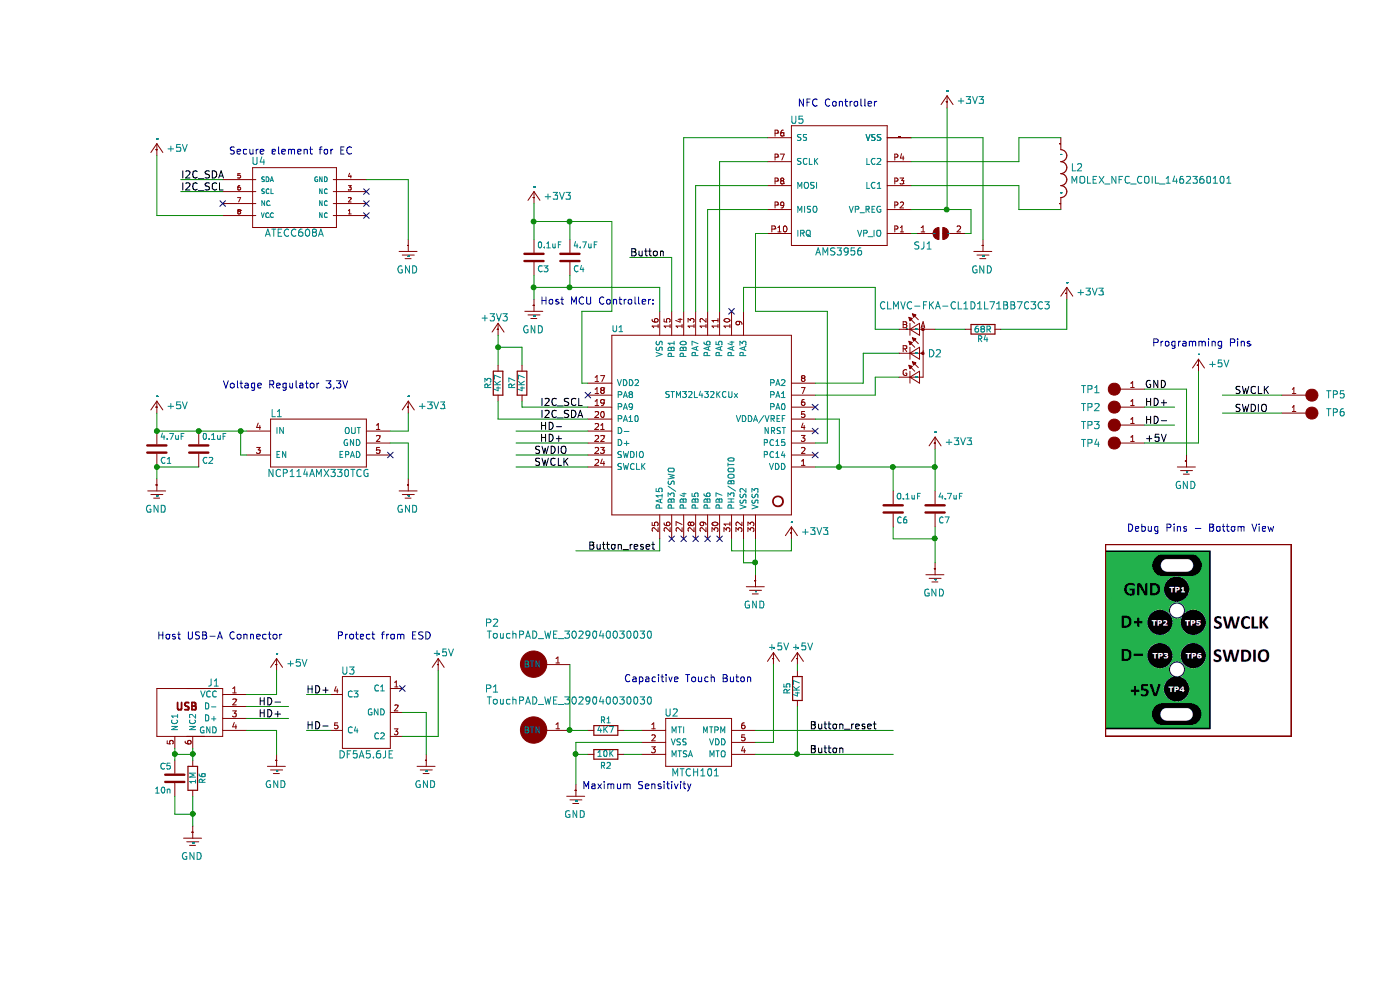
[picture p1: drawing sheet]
EESchema Schematic File Version 4
EELAYER 30 0
EELAYER END
$Descr A4 11693 8268
encoding utf-8
Sheet 1 1
Title "Nitrokey FIDO2"
Date "2019-10-21"
Rev "R5"
Comp "Nitrokey"
Comment1 ""
Comment2 ""
Comment3 ""
Comment4 ""
$EndDescr
$Comp
L nk_fido2:DF5A5.6JE U3
U 1 1
P 2750 5950
F 0 "U3" V 2400 5800 60  0000 C CNN
F 1 "DF5A5.6JE" V 3100 5950 60  0000 C CNN
F 2 "Package_TO_SOT_SMD:SOT-553" H 2750 5950 60  0001 C CNN
F 3 "http://optoelectronics.liteon.com/upload/download/DS22-2008-0044/S_110_LTST-C19HE1WT.pdf" H 2750 5950 60  0001 C CNN
F 4 "Toshiba Semiconductor and Storage" H 2750 5950 60  0001 C CNN "MFG Name"
F 5 "DF5A5.6JE,LM" H 2750 5950 60  0001 C CNN "MFG Part Num"
F 6 "DF5A5.6JELMCT-ND" H 2750 5950 60  0001 C CNN "Distributer PN"
F 7 "http://www.digikey.com/product-detail/en/DF5A5.6JE,LM/DF5A5.6JELMCT-ND/5403466" H 2750 5950 60  0001 C CNN "Distributer Link"
	1    2750 5950
	0    1    1    0   
$EndComp
Text Label 2050 5900 2    60   ~ 0
HD-
Text Label 2050 6000 2    60   ~ 0
HD+
Text Notes 2500 5350 0    60   ~ 0
Protect from ESD
Text Notes 1000 5350 0    60   ~ 0
Host USB-A Connector
Text Notes 1600 1300 0    60   ~ 0
Secure element for EC
$Comp
L nk_fido2:debug-pin TP5
U 1 1
P 10250 3100
F 0 "TP5" V 10050 2500 60  0000 C CNN
F 1 "debug-pin" H 10350 2850 60  0001 C CNN
F 2 "footprints:Prog_Pad_Circular" H 10250 3100 60  0001 C CNN
F 3 "" H 10250 3100 60  0000 C CNN
	1    10250 3100
	0    -1   -1   0   
$EndComp
$Comp
L nk_fido2:debug-pin TP6
U 1 1
P 10250 3250
F 0 "TP6" V 10050 2650 60  0000 C CNN
F 1 "debug-pin" H 10350 3000 60  0001 C CNN
F 2 "footprints:Prog_Pad_Circular" H 10200 3400 60  0001 C CNN
F 3 "" H 10250 3250 60  0000 C CNN
	1    10250 3250
	0    -1   -1   0   
$EndComp
NoConn ~ 1550 1700
NoConn ~ 2750 1800
NoConn ~ 2750 1700
NoConn ~ 2750 1600
Wire Wire Line
	3100 1500 2750 1500
$Comp
L nk_fido2:debug-pin TP1
U 1 1
P 9400 3450
F 0 "TP1" V 9200 2850 60  0000 C CNN
F 1 "debug-pin" H 9500 3200 60  0001 C CNN
F 2 "footprints:Prog_Pad_Circular" H 9100 3550 60  0001 C CNN
F 3 "" H 9400 3450 60  0000 C CNN
	1    9400 3450
	0    1    1    0   
$EndComp
$Comp
L nk_fido2:MTCH101 U2
U 1 1
P 5500 6200
F 0 "U2" H 5300 6450 60  0000 C CNN
F 1 "MTCH101" H 5500 5950 60  0000 C CNN
F 2 "Package_TO_SOT_SMD:SOT-23-6" H 5500 6200 60  0001 C CNN
F 3 "" H 5500 6200 60  0001 C CNN
	1    5500 6200
	1    0    0    -1  
$EndComp
$Comp
L nk_fido2:TouchPAD P1
U 1 1
P 4100 6100
F 0 "P1" H 4400 6450 60  0000 C CNN
F 1 "TouchPAD_WE_3029040030030" H 3750 6350 60  0000 C CNN
F 2 "footprints:TouchPad" H 4100 6100 60  0001 C CNN
F 3 "" H 4100 6100 60  0001 C CNN
	1    4100 6100
	-1   0    0    -1  
$EndComp
$Comp
L nk_fido2:R R1
U 1 1
P 4750 6100
F 0 "R1" V 4830 6100 50  0000 C CNN
F 1 "4K7" V 4750 6100 50  0000 C CNN
F 2 "Resistor_SMD:R_0402_1005Metric" V 4680 6100 50  0001 C CNN
F 3 "http://www.vishay.com/docs/20035/dcrcwe3.pdf" H 4750 6100 50  0001 C CNN
F 4 "Vishay Dale" H 4750 6100 60  0001 C CNN "MFG Name"
F 5 "?" H 4750 6100 60  0001 C CNN "MFG Part Num"
F 6 "?" H 4750 6100 60  0001 C CNN "Distributer PN"
F 7 "?" H 4750 6100 60  0001 C CNN "Distributer Link"
	1    4750 6100
	0    -1   -1   0   
$EndComp
Wire Wire Line
	4900 6100 5050 6100
Wire Wire Line
	4450 6100 4600 6100
Wire Wire Line
	4500 6200 5050 6200
Text Label 6450 6300 0    60   ~ 0
Button
$Comp
L nk_fido2:R R2
U 1 1
P 4750 6300
F 0 "R2" V 4650 6300 50  0000 C CNN
F 1 "10K" V 4750 6300 50  0000 C CNN
F 2 "Resistor_SMD:R_0402_1005Metric" V 4680 6300 50  0001 C CNN
F 3 "http://www.vishay.com/docs/20035/dcrcwe3.pdf" H 4750 6300 50  0001 C CNN
F 4 "Vishay Dale" H 4750 6300 60  0001 C CNN "MFG Name"
F 5 "?" H 4750 6300 60  0001 C CNN "MFG Part Num"
F 6 "?" H 4750 6300 60  0001 C CNN "Distributer PN"
F 7 "?" H 4750 6300 60  0001 C CNN "Distributer Link"
	1    4750 6300
	0    -1   -1   0   
$EndComp
Wire Wire Line
	6150 6200 6000 6200
Wire Wire Line
	4900 6300 5050 6300
Wire Wire Line
	4600 6300 4500 6300
Wire Wire Line
	6000 6300 6350 6300
$Comp
L nk_fido2:USB_Plug J1
U 1 1
P 1550 5950
F 0 "J1" H 1475 6200 60  0000 C CNN
F 1 "USB_Plug" H 1450 5700 60  0001 C CNN
F 2 "footprints:USB-A-PLUG" H 1550 5950 60  0001 C CNN
F 3 "" H 1550 5950 60  0000 C CNN
	1    1550 5950
	1    0    0    -1  
$EndComp
Wire Wire Line
	1750 6100 2000 6100
Wire Wire Line
	1750 5800 2000 5800
Text Label 4400 3600 2    60   ~ 0
HD-
Text Label 4400 3700 2    60   ~ 0
HD+
Text Notes 4200 2650 0    60   ~ 0
Host MCU Controller:\n\n
Text Notes 10150 3000 2    60   ~ 0
Programming Pins\n\n
Text Notes 4900 5900 0    60   ~ 0
Capacitive Touch Buton\n\n\n
Text Notes 4550 6600 0    60   ~ 0
Maximum Sensitivity\n
$Comp
L nk_fido2:debug-pin TP3
U 1 1
P 9400 3750
F 0 "TP3" V 9200 3150 60  0000 C CNN
F 1 "debug-pin" H 9500 3500 60  0001 C CNN
F 2 "footprints:Prog_Pad_Circular" H 9400 3750 60  0001 C CNN
F 3 "" H 9400 3750 60  0000 C CNN
	1    9400 3750
	0    1    1    0   
$EndComp
$Comp
L nk_fido2:debug-pin TP2
U 1 1
P 9400 3600
F 0 "TP2" V 9200 3000 60  0000 C CNN
F 1 "debug-pin" H 9500 3350 60  0001 C CNN
F 2 "footprints:Prog_Pad_Circular" H 9400 3600 60  0001 C CNN
F 3 "" H 9400 3600 60  0000 C CNN
	1    9400 3600
	0    1    1    0   
$EndComp
Text Label 9250 3400 0    60   ~ 0
HD+
Text Label 9250 3550 0    60   ~ 0
HD-
$Comp
L nk_fido2:debug-pin TP4
U 1 1
P 9400 3900
F 0 "TP4" V 9200 3300 60  0000 C CNN
F 1 "debug-pin" H 9500 3650 60  0001 C CNN
F 2 "footprints:Prog_Pad_Circular" H 9400 3900 60  0001 C CNN
F 3 "" H 9400 3900 60  0000 C CNN
	1    9400 3900
	0    1    1    0   
$EndComp
Text Label 9250 3700 0    60   ~ 0
+5V
Wire Wire Line
	4500 6300 4500 6200
Text Label 6450 6100 0    60   ~ 0
Button_reset
Wire Wire Line
	6150 6200 6150 5550
$Comp
L nk_fido2:C C5
U 1 1
P 1150 6500
F 0 "C5" H 1175 6600 50  0000 L CNN
F 1 "10n" H 1175 6400 50  0000 L CNN
F 2 "Capacitor_SMD:C_0402_1005Metric" H 1188 6350 50  0001 C CNN
F 3 "?" H 1150 6500 50  0001 C CNN
F 4 "?" H 1150 6500 60  0001 C CNN "MFG Name"
F 5 "?" H 1150 6500 60  0001 C CNN "MFG Part Num"
F 6 "?" H 1150 6500 60  0001 C CNN "Distributer PN"
F 7 "?" H 1150 6500 60  0001 C CNN "Distributer Link"
	1    1150 6500
	-1   0    0    -1  
$EndComp
$Comp
L nk_fido2:R R6
U 1 1
P 1300 6500
F 0 "R6" V 1380 6500 50  0000 C CNN
F 1 "1M" V 1300 6500 50  0000 C CNN
F 2 "Resistor_SMD:R_0402_1005Metric" V 1230 6500 50  0001 C CNN
F 3 "http://www.vishay.com/docs/20035/dcrcwe3.pdf" H 1300 6500 50  0001 C CNN
F 4 "Vishay Dale" H 1300 6500 60  0001 C CNN "MFG Name"
F 5 "?" H 1300 6500 60  0001 C CNN "MFG Part Num"
F 6 "?" H 1300 6500 60  0001 C CNN "Distributer PN"
F 7 "?" H 1300 6500 60  0001 C CNN "Distributer Link"
	1    1300 6500
	1    0    0    -1  
$EndComp
Wire Wire Line
	1150 6250 1150 6300
Wire Wire Line
	1300 6250 1300 6300
Wire Wire Line
	1150 6650 1150 6800
Wire Wire Line
	1150 6800 1300 6800
Wire Wire Line
	1300 6650 1300 6800
Wire Wire Line
	1300 6300 1150 6300
Connection ~ 1300 6300
Wire Wire Line
	1300 6300 1300 6350
Connection ~ 1150 6300
Wire Wire Line
	1150 6300 1150 6350
$Comp
L nk_fido2:NCP114AMX330TCG L1
U 1 1
P 2350 3700
F 0 "L1" H 2000 3950 59  0000 C CNN
F 1 "NCP114AMX330TCG" H 2350 3450 59  0000 C CNN
F 2 "library:REG_NCP114AMX330TCG_21" H 2350 3700 50  0001 C CNN
F 3 "" H 2350 3700 50  0001 C CNN
	1    2350 3700
	1    0    0    -1  
$EndComp
Wire Wire Line
	4600 3600 4000 3600
Wire Wire Line
	4600 3700 4000 3700
Wire Wire Line
	3250 5950 3250 6300
Wire Wire Line
	3050 5950 3250 5950
$Comp
L nk_fido2:GND #GND03
U 1 1
P 2000 6400
F 0 "#GND03" H 2022 6280 50  0001 C CNN
F 1 "GND" H 1900 6250 59  0000 L CNN
F 2 "" H 2000 6400 50  0001 C CNN
F 3 "" H 2000 6400 50  0001 C CNN
	1    2000 6400
	1    0    0    -1  
$EndComp
$Comp
L nk_fido2:GND #GND06
U 1 1
P 3250 6400
F 0 "#GND06" H 3272 6280 50  0001 C CNN
F 1 "GND" H 3150 6250 59  0000 L CNN
F 2 "" H 3250 6400 50  0001 C CNN
F 3 "" H 3250 6400 50  0001 C CNN
	1    3250 6400
	1    0    0    -1  
$EndComp
$Comp
L nk_fido2:GND #GND09
U 1 1
P 6000 4900
F 0 "#GND09" H 6022 4780 50  0001 C CNN
F 1 "GND" H 5900 4750 59  0000 L CNN
F 2 "" H 6000 4900 50  0001 C CNN
F 3 "" H 6000 4900 50  0001 C CNN
	1    6000 4900
	1    0    0    -1  
$EndComp
$Comp
L nk_fido2:GND #GND08
U 1 1
P 4500 6650
F 0 "#GND08" H 4522 6530 50  0001 C CNN
F 1 "GND" H 4400 6500 59  0000 L CNN
F 2 "" H 4500 6650 50  0001 C CNN
F 3 "" H 4500 6650 50  0001 C CNN
	1    4500 6650
	1    0    0    -1  
$EndComp
$Comp
L nk_fido2:GND #GND04
U 1 1
P 3100 2100
F 0 "#GND04" H 3122 1980 50  0001 C CNN
F 1 "GND" H 3000 1950 59  0000 L CNN
F 2 "" H 3100 2100 50  0001 C CNN
F 3 "" H 3100 2100 50  0001 C CNN
	1    3100 2100
	1    0    0    -1  
$EndComp
Wire Wire Line
	3100 1500 3100 2000
$Comp
L nk_fido2:GND #GND02
U 1 1
P 1300 7000
F 0 "#GND02" H 1322 6880 50  0001 C CNN
F 1 "GND" H 1200 6850 59  0000 L CNN
F 2 "" H 1300 7000 50  0001 C CNN
F 3 "" H 1300 7000 50  0001 C CNN
	1    1300 7000
	1    0    0    -1  
$EndComp
Wire Wire Line
	1300 6800 1300 6900
Connection ~ 1300 6800
Wire Wire Line
	2000 6100 2000 6300
Wire Wire Line
	4500 6300 4500 6550
Connection ~ 4500 6300
Wire Wire Line
	9250 3250 9600 3250
Text Label 9250 3250 0    60   ~ 0
GND
Text Notes 9100 4450 0    60   ~ 0
Debug Pins - Bottom View
Wire Wire Line
	5900 4700 6000 4700
Wire Wire Line
	6000 4700 6000 4800
Connection ~ 6000 4700
$Comp
L nk_fido2:+5V #+5V04
U 1 1
P 3350 5500
F 0 "#+5V04" H 3350 5500 50  0001 C CNN
F 1 "+5V" H 3300 5550 59  0000 L CNN
F 2 "" H 3350 5500 50  0001 C CNN
F 3 "" H 3350 5500 50  0001 C CNN
	1    3350 5500
	1    0    0    -1  
$EndComp
Wire Wire Line
	3350 5600 3350 6150
$Comp
L nk_fido2:+5V #+5V03
U 1 1
P 2000 5500
F 0 "#+5V03" H 2000 5500 50  0001 C CNN
F 1 "+5V" H 2078 5464 59  0000 L CNN
F 2 "" H 2000 5500 50  0001 C CNN
F 3 "" H 2000 5500 50  0001 C CNN
	1    2000 5500
	1    0    0    -1  
$EndComp
Wire Wire Line
	2000 5800 2000 5600
$Comp
L nk_fido2:+5V #+5V01
U 1 1
P 1000 1200
F 0 "#+5V01" H 1000 1200 50  0001 C CNN
F 1 "+5V" H 1078 1164 59  0000 L CNN
F 2 "" H 1000 1200 50  0001 C CNN
F 3 "" H 1000 1200 50  0001 C CNN
	1    1000 1200
	1    0    0    -1  
$EndComp
Wire Wire Line
	1000 1800 1000 1300
Wire Wire Line
	1000 1800 1550 1800
Wire Wire Line
	6100 1750 5600 1750
Wire Wire Line
	6100 1550 5500 1550
Wire Wire Line
	6100 1350 5700 1350
Wire Wire Line
	5400 1150 6100 1150
Wire Wire Line
	5900 2600 5900 2400
Wire Wire Line
	5900 2400 7000 2400
Wire Wire Line
	6900 3200 6500 3200
Wire Wire Line
	6500 3300 7000 3300
Wire Wire Line
	7000 3300 7000 3150
Wire Wire Line
	7000 3150 7200 3150
Wire Wire Line
	7500 2750 7750 2750
$Comp
L nk_fido2:R R4
U 1 1
P 7900 2750
F 0 "R4" V 7980 2750 50  0000 C CNN
F 1 "68R" V 7900 2750 50  0000 C CNN
F 2 "Resistor_SMD:R_0402_1005Metric" V 7830 2750 50  0001 C CNN
F 3 "http://www.vishay.com/docs/20035/dcrcwe3.pdf" H 7900 2750 50  0001 C CNN
F 4 "Vishay Dale" H 7900 2750 60  0001 C CNN "MFG Name"
F 5 "?" H 7900 2750 60  0001 C CNN "MFG Part Num"
F 6 "?" H 7900 2750 60  0001 C CNN "Distributer PN"
F 7 "?" H 7900 2750 60  0001 C CNN "Distributer Link"
	1    7900 2750
	0    1    1    0   
$EndComp
Wire Wire Line
	8050 2750 8600 2750
Wire Wire Line
	8600 2750 8600 2500
$Comp
L nk_fido2:+3V3 #+3V06
U 1 1
P 8600 2400
F 0 "#+3V06" H 8600 2400 50  0001 C CNN
F 1 "+3V3" H 8678 2364 59  0000 L CNN
F 2 "" H 8600 2400 50  0001 C CNN
F 3 "" H 8600 2400 50  0001 C CNN
	1    8600 2400
	1    0    0    -1  
$EndComp
$Comp
L nk_fido2:+5V #+5V05
U 1 1
P 9700 3000
F 0 "#+5V05" H 9700 3000 50  0001 C CNN
F 1 "+5V" H 9778 2964 59  0000 L CNN
F 2 "" H 9700 3000 50  0001 C CNN
F 3 "" H 9700 3000 50  0001 C CNN
	1    9700 3000
	1    0    0    -1  
$EndComp
$Comp
L nk_fido2:+3V3 #+3V04
U 1 1
P 7500 3650
F 0 "#+3V04" H 7500 3650 50  0001 C CNN
F 1 "+3V3" H 7578 3614 59  0000 L CNN
F 2 "" H 7500 3650 50  0001 C CNN
F 3 "" H 7500 3650 50  0001 C CNN
	1    7500 3650
	1    0    0    -1  
$EndComp
Wire Wire Line
	7150 3900 7150 4100
Connection ~ 7150 3900
$Comp
L nk_fido2:C C6
U 1 1
P 7150 4250
F 0 "C6" H 7175 4350 50  0000 L CNN
F 1 "0.1uF" H 7175 4150 50  0000 L CNN
F 2 "Capacitor_SMD:C_0402_1005Metric" H 7188 4100 50  0001 C CNN
F 3 "?" H 7150 4250 50  0001 C CNN
F 4 "?" H 7150 4250 60  0001 C CNN "MFG Name"
F 5 "?" H 7150 4250 60  0001 C CNN "MFG Part Num"
F 6 "?" H 7150 4250 60  0001 C CNN "Distributer PN"
F 7 "?" H 7150 4250 60  0001 C CNN "Distributer Link"
	1    7150 4250
	1    0    0    1   
$EndComp
$Comp
L nk_fido2:C C7
U 1 1
P 7500 4250
F 0 "C7" H 7525 4350 50  0000 L CNN
F 1 "4.7uF" H 7525 4150 50  0000 L CNN
F 2 "Capacitor_SMD:C_0402_1005Metric" H 7538 4100 50  0001 C CNN
F 3 "?" H 7500 4250 50  0001 C CNN
F 4 "?" H 7500 4250 60  0001 C CNN "MFG Name"
F 5 "?" H 7500 4250 60  0001 C CNN "MFG Part Num"
F 6 "?" H 7500 4250 60  0001 C CNN "Distributer PN"
F 7 "?" H 7500 4250 60  0001 C CNN "Distributer Link"
	1    7500 4250
	1    0    0    1   
$EndComp
Wire Wire Line
	7150 3900 7500 3900
Wire Wire Line
	7500 3900 7500 4100
Wire Wire Line
	7500 4400 7500 4500
Wire Wire Line
	7500 4500 7150 4500
Wire Wire Line
	7150 4500 7150 4400
$Comp
L nk_fido2:GND #GND010
U 1 1
P 7500 4800
F 0 "#GND010" H 7522 4680 50  0001 C CNN
F 1 "GND" H 7400 4650 59  0000 L CNN
F 2 "" H 7500 4800 50  0001 C CNN
F 3 "" H 7500 4800 50  0001 C CNN
	1    7500 4800
	1    0    0    -1  
$EndComp
Wire Wire Line
	7500 4500 7500 4700
Wire Wire Line
	6700 3500 6700 3900
Wire Wire Line
	7500 3750 7500 3900
Connection ~ 7500 3900
Connection ~ 7500 4500
Wire Wire Line
	4150 2400 4450 2400
$Comp
L nk_fido2:C C3
U 1 1
P 4150 2150
F 0 "C3" H 4175 2250 50  0000 L CNN
F 1 "0.1uF" H 4175 2050 50  0000 L CNN
F 2 "Capacitor_SMD:C_0402_1005Metric" H 4188 2000 50  0001 C CNN
F 3 "?" H 4150 2150 50  0001 C CNN
F 4 "?" H 4150 2150 60  0001 C CNN "MFG Name"
F 5 "?" H 4150 2150 60  0001 C CNN "MFG Part Num"
F 6 "?" H 4150 2150 60  0001 C CNN "Distributer PN"
F 7 "?" H 4150 2150 60  0001 C CNN "Distributer Link"
	1    4150 2150
	1    0    0    1   
$EndComp
$Comp
L nk_fido2:C C4
U 1 1
P 4450 2150
F 0 "C4" H 4475 2250 50  0000 L CNN
F 1 "4.7uF" H 4475 2050 50  0000 L CNN
F 2 "Capacitor_SMD:C_0402_1005Metric" H 4488 2000 50  0001 C CNN
F 3 "?" H 4450 2150 50  0001 C CNN
F 4 "?" H 4450 2150 60  0001 C CNN "MFG Name"
F 5 "?" H 4450 2150 60  0001 C CNN "MFG Part Num"
F 6 "?" H 4450 2150 60  0001 C CNN "Distributer PN"
F 7 "?" H 4450 2150 60  0001 C CNN "Distributer Link"
	1    4450 2150
	1    0    0    1   
$EndComp
Wire Wire Line
	4150 2300 4150 2400
Wire Wire Line
	4450 2300 4450 2400
Connection ~ 4450 2400
Wire Wire Line
	4450 2000 4450 1850
Wire Wire Line
	4150 1850 4150 2000
Wire Wire Line
	4150 1850 4450 1850
$Comp
L nk_fido2:+3V3 #+3V02
U 1 1
P 4150 1600
F 0 "#+3V02" H 4150 1600 50  0001 C CNN
F 1 "+3V3" H 4228 1564 59  0000 L CNN
F 2 "" H 4150 1600 50  0001 C CNN
F 3 "" H 4150 1600 50  0001 C CNN
	1    4150 1600
	1    0    0    -1  
$EndComp
$Comp
L nk_fido2:GND #GND07
U 1 1
P 4150 2600
F 0 "#GND07" H 4172 2480 50  0001 C CNN
F 1 "GND" H 4050 2450 59  0000 L CNN
F 2 "" H 4150 2600 50  0001 C CNN
F 3 "" H 4150 2600 50  0001 C CNN
	1    4150 2600
	1    0    0    -1  
$EndComp
Wire Wire Line
	4150 1700 4150 1850
Connection ~ 4150 1850
Wire Wire Line
	4150 2400 4150 2500
Connection ~ 4150 2400
Wire Wire Line
	4600 3800 4000 3800
Wire Wire Line
	4600 3900 4000 3900
Wire Wire Line
	5800 4500 5800 4600
Wire Wire Line
	5300 2600 5300 2150
Wire Wire Line
	5200 2400 5200 2600
$Comp
L nk_fido2:MOLEX_NFC_COIL_1462360101 L2
U 1 1
P 8550 1450
F 0 "L2" H 8630 1503 59  0000 L CNN
F 1 "MOLEX_NFC_COIL_1462360101" H 8630 1398 59  0000 L CNN
F 2 "library:COIL2_26" H 8550 1450 50  0001 C CNN
F 3 "" H 8550 1450 50  0001 C CNN
	1    8550 1450
	1    0    0    -1  
$EndComp
Wire Wire Line
	7300 1350 8200 1350
$Comp
L nk_fido2:+3V3 #+3V05
U 1 1
P 7600 800
F 0 "#+3V05" H 7600 800 50  0001 C CNN
F 1 "+3V3" H 7678 764 59  0000 L CNN
F 2 "" H 7600 800 50  0001 C CNN
F 3 "" H 7600 800 50  0001 C CNN
	1    7600 800 
	1    0    0    -1  
$EndComp
$Comp
L nk_fido2:GND #GND011
U 1 1
P 7900 2100
F 0 "#GND011" H 7922 1980 50  0001 C CNN
F 1 "GND" H 7800 1950 59  0000 L CNN
F 2 "" H 7900 2100 50  0001 C CNN
F 3 "" H 7900 2100 50  0001 C CNN
	1    7900 2100
	1    0    0    -1  
$EndComp
Wire Wire Line
	7900 1150 7900 2000
Wire Wire Line
	7600 900  7600 1750
$Comp
L nk_fido2:SJ SJ1
U 1 1
P 7550 1950
F 0 "SJ1" H 7400 1850 59  0000 C CNN
F 1 "SJ" H 7400 1750 59  0001 C CNN
F 2 "Jumper:SolderJumper-2_P1.3mm_Open_RoundedPad1.0x1.5mm" H 7550 1950 50  0001 C CNN
F 3 "" H 7550 1950 50  0001 C CNN
	1    7550 1950
	1    0    0    -1  
$EndComp
Wire Wire Line
	7300 1150 7900 1150
Wire Wire Line
	7800 1750 7800 1950
Wire Wire Line
	7800 1950 7750 1950
Wire Wire Line
	7350 1950 7300 1950
$Comp
L nk_fido2:+3V3 #+3V03
U 1 1
P 6300 4400
F 0 "#+3V03" H 6300 4400 50  0001 C CNN
F 1 "+3V3" H 6378 4364 59  0000 L CNN
F 2 "" H 6300 4400 50  0001 C CNN
F 3 "" H 6300 4400 50  0001 C CNN
	1    6300 4400
	1    0    0    -1  
$EndComp
Wire Wire Line
	6000 4500 6000 4700
Wire Wire Line
	5900 4500 5900 4700
Wire Wire Line
	6300 4600 6300 4500
Text Label 4150 3900 0    60   ~ 0
SWCLK
Text Label 4150 3800 0    60   ~ 0
SWDIO
Wire Wire Line
	7000 2400 7000 2750
Wire Wire Line
	7000 2750 7200 2750
Wire Wire Line
	7200 2950 6900 2950
Wire Wire Line
	6900 2950 6900 3200
Wire Wire Line
	9250 3700 9700 3700
Wire Wire Line
	9700 3100 9700 3700
$Comp
L nk_fido2:+5V #+5V02
U 1 1
P 1000 3350
F 0 "#+5V02" H 1000 3350 50  0001 C CNN
F 1 "+5V" H 1078 3314 59  0000 L CNN
F 2 "" H 1000 3350 50  0001 C CNN
F 3 "" H 1000 3350 50  0001 C CNN
	1    1000 3350
	1    0    0    -1  
$EndComp
Wire Wire Line
	1000 3600 1350 3600
$Comp
L nk_fido2:C C2
U 1 1
P 1350 3750
F 0 "C2" H 1375 3850 50  0000 L CNN
F 1 "0.1uF" H 1375 3650 50  0000 L CNN
F 2 "Capacitor_SMD:C_0402_1005Metric" H 1388 3600 50  0001 C CNN
F 3 "?" H 1350 3750 50  0001 C CNN
F 4 "?" H 1350 3750 60  0001 C CNN "MFG Name"
F 5 "?" H 1350 3750 60  0001 C CNN "MFG Part Num"
F 6 "?" H 1350 3750 60  0001 C CNN "Distributer PN"
F 7 "?" H 1350 3750 60  0001 C CNN "Distributer Link"
	1    1350 3750
	1    0    0    1   
$EndComp
$Comp
L nk_fido2:C C1
U 1 1
P 1000 3750
F 0 "C1" H 1025 3850 50  0000 L CNN
F 1 "4.7uF" H 1025 3650 50  0000 L CNN
F 2 "Capacitor_SMD:C_0402_1005Metric" H 1038 3600 50  0001 C CNN
F 3 "?" H 1000 3750 50  0001 C CNN
F 4 "?" H 1000 3750 60  0001 C CNN "MFG Name"
F 5 "?" H 1000 3750 60  0001 C CNN "MFG Part Num"
F 6 "?" H 1000 3750 60  0001 C CNN "Distributer PN"
F 7 "?" H 1000 3750 60  0001 C CNN "Distributer Link"
	1    1000 3750
	1    0    0    1   
$EndComp
Connection ~ 1000 3600
Connection ~ 1350 3600
Wire Wire Line
	1350 3900 1000 3900
Wire Wire Line
	1000 3900 1000 4000
Connection ~ 1000 3900
$Comp
L nk_fido2:GND #GND01
U 1 1
P 1000 4100
F 0 "#GND01" H 1022 3980 50  0001 C CNN
F 1 "GND" H 900 3950 59  0000 L CNN
F 2 "" H 1000 4100 50  0001 C CNN
F 3 "" H 1000 4100 50  0001 C CNN
	1    1000 4100
	1    0    0    -1  
$EndComp
Wire Wire Line
	1750 3800 1700 3800
Wire Wire Line
	1700 3800 1700 3600
Wire Wire Line
	1700 3600 1750 3600
Wire Wire Line
	1350 3600 1700 3600
Connection ~ 1700 3600
Wire Wire Line
	2950 3600 3100 3600
Wire Wire Line
	3100 3600 3100 3450
Wire Wire Line
	2950 3700 3100 3700
$Comp
L nk_fido2:GND #GND05
U 1 1
P 3100 4100
F 0 "#GND05" H 3122 3980 50  0001 C CNN
F 1 "GND" H 3000 3950 59  0000 L CNN
F 2 "" H 3100 4100 50  0001 C CNN
F 3 "" H 3100 4100 50  0001 C CNN
	1    3100 4100
	1    0    0    -1  
$EndComp
$Comp
L nk_fido2:+3V3 #+3V01
U 1 1
P 3100 3350
F 0 "#+3V01" H 3100 3350 50  0001 C CNN
F 1 "+3V3" H 3178 3314 59  0000 L CNN
F 2 "" H 3100 3350 50  0001 C CNN
F 3 "" H 3100 3350 50  0001 C CNN
	1    3100 3350
	1    0    0    -1  
$EndComp
Wire Wire Line
	1000 3450 1000 3600
Wire Wire Line
	3100 3700 3100 4000
Text Notes 1550 3350 0    60   ~ 0
Voltage Regulator 3,3V\n\n
$Comp
L nk_fido2:ATECC608A U4
U 1 1
P 2150 1650
F 0 "U4" H 2450 1350 60  0000 C CNN
F 1 "ATECC608A" H 2150 1950 60  0000 C CNN
F 2 "footprints:UDFN-8Pad" H 1750 1900 60  0001 C CNN
F 3 "http://www.atmel.com/Images/Atmel-8923S-CryptoAuth-ATECC508A-Datasheet-Summary.pdf" H 1750 1900 60  0001 C CNN
F 4 "Atmel" H 2150 1650 60  0001 C CNN "MFG Name"
F 5 "?" H 2150 1650 60  0001 C CNN "MFG Part Num"
F 6 "?" H 2150 1650 60  0001 C CNN "Distributer PN"
F 7 "?" H 2150 1650 60  0001 C CNN "Distributer Link"
	1    2150 1650
	-1   0    0    1   
$EndComp
NoConn ~ 2950 3800
NoConn ~ 6500 3400
NoConn ~ 5800 2600
NoConn ~ 6500 3600
NoConn ~ 6500 3800
NoConn ~ 5500 4500
NoConn ~ 5400 4500
$Comp
L nk_fido2:STM32L432KCU6 U1
U 1 1
P 5400 3500
F 0 "U1" H 5950 2750 50  0000 C CNN
F 1 "STM32L432KCUx" H 5250 3300 50  0000 C CNN
F 2 "Package_DFN_QFN:QFN-32-1EP_5x5mm_P0.5mm_EP3.45x3.45mm" H 5000 2600 50  0001 R CNN
F 3 "http://www.st.com/st-web-ui/static/active/en/resource/technical/document/datasheet/DM00257205.pdf" H 5400 3500 50  0001 C CNN
	1    5400 3500
	-1   0    0    1   
$EndComp
Wire Wire Line
	6600 3700 6500 3700
Connection ~ 6700 3900
Wire Wire Line
	6700 3900 7150 3900
Wire Wire Line
	6500 3900 6700 3900
Wire Wire Line
	6500 3500 6700 3500
Wire Wire Line
	6000 2600 6600 2600
Wire Wire Line
	6000 1950 6100 1950
Wire Wire Line
	6000 1950 6000 2600
Wire Wire Line
	5700 1350 5700 2600
Wire Wire Line
	5600 1750 5600 2600
Wire Wire Line
	5500 1550 5500 2600
Wire Wire Line
	5400 1150 5400 2600
Text Notes 6350 900  0    60   ~ 0
NFC Controller\n
$Comp
L nk_fido2:AMS3956 U5
U 1 1
P 6700 1550
F 0 "U5" H 6350 2100 59  0000 C CNN
F 1 "AMS3956" H 6700 1000 59  0000 C CNN
F 2 "library:MLPD3X3_24" H 6700 1550 50  0001 C CNN
F 3 "" H 6700 1550 50  0001 C CNN
	1    6700 1550
	1    0    0    -1  
$EndComp
Wire Wire Line
	7300 1550 8200 1550
Wire Wire Line
	8200 1350 8200 1150
Wire Wire Line
	8200 1150 8550 1150
Wire Wire Line
	8200 1550 8200 1750
Wire Wire Line
	8200 1750 8550 1750
Text Label 5250 2150 2    60   ~ 0
Button
Wire Wire Line
	6600 2600 6600 3700
Connection ~ 7600 1750
Wire Wire Line
	7600 1750 7800 1750
Wire Wire Line
	7300 1750 7600 1750
Wire Wire Line
	5800 4600 6300 4600
$Comp
L nk_fido2:GND #GND012
U 1 1
P 9600 3900
F 0 "#GND012" H 9622 3780 50  0001 C CNN
F 1 "GND" H 9500 3750 59  0000 L CNN
F 2 "" H 9600 3900 50  0001 C CNN
F 3 "" H 9600 3900 50  0001 C CNN
	1    9600 3900
	1    0    0    -1  
$EndComp
Wire Wire Line
	9600 3800 9600 3250
Wire Wire Line
	3050 6150 3350 6150
$Comp
L nk_fido2:+5V #+5V06
U 1 1
P 6150 5450
F 0 "#+5V06" H 6150 5450 50  0001 C CNN
F 1 "+5V" H 6100 5500 59  0000 L CNN
F 2 "" H 6150 5450 50  0001 C CNN
F 3 "" H 6150 5450 50  0001 C CNN
	1    6150 5450
	1    0    0    -1  
$EndComp
$Comp
L nk_fido2:+5V #+5V07
U 1 1
P 6350 5450
F 0 "#+5V07" H 6350 5450 50  0001 C CNN
F 1 "+5V" H 6300 5500 59  0000 L CNN
F 2 "" H 6350 5450 50  0001 C CNN
F 3 "" H 6350 5450 50  0001 C CNN
	1    6350 5450
	1    0    0    -1  
$EndComp
Wire Wire Line
	6350 5600 6350 5550
Wire Wire Line
	6350 5900 6350 6300
Connection ~ 6350 6300
$Comp
L nk_fido2:R R5
U 1 1
P 6350 5750
F 0 "R5" V 6430 5750 50  0000 C CNN
F 1 "4K7" V 6350 5750 50  0000 C CNN
F 2 "Resistor_SMD:R_0402_1005Metric" V 6280 5750 50  0001 C CNN
F 3 "http://www.vishay.com/docs/20035/dcrcwe3.pdf" H 6350 5750 50  0001 C CNN
F 4 "Vishay Dale" H 6350 5750 60  0001 C CNN "MFG Name"
F 5 "?" H 6350 5750 60  0001 C CNN "MFG Part Num"
F 6 "?" H 6350 5750 60  0001 C CNN "Distributer PN"
F 7 "?" H 6350 5750 60  0001 C CNN "Distributer Link"
	1    6350 5750
	-1   0    0    1   
$EndComp
Wire Wire Line
	10400 3300 9900 3300
Wire Wire Line
	10400 3450 9900 3450
Text Label 10000 3300 0    60   ~ 0
SWCLK
Text Label 10000 3450 0    60   ~ 0
SWDIO
Wire Wire Line
	9250 3400 9500 3400
Wire Wire Line
	9250 3550 9500 3550
Text Label 4200 3500 0    60   ~ 0
I2C_SDA
Text Label 4200 3400 0    60   ~ 0
I2C_SCL
Text Label 1200 1600 0    60   ~ 0
I2C_SCL
Text Label 1200 1500 0    60   ~ 0
I2C_SDA
Wire Wire Line
	1200 1500 1550 1500
Wire Wire Line
	1200 1600 1550 1600
Wire Wire Line
	6000 6100 7150 6100
Wire Wire Line
	6350 6300 7150 6300
Wire Wire Line
	4450 1850 4800 1850
Wire Wire Line
	4800 1850 4800 2600
Connection ~ 4450 1850
Wire Wire Line
	4450 2400 5200 2400
Wire Wire Line
	4600 3200 4550 3200
Wire Wire Line
	4550 3200 4550 2600
Wire Wire Line
	4550 2600 4800 2600
Wire Wire Line
	1750 5900 2100 5900
Wire Wire Line
	1750 6000 2100 6000
Text Label 2450 6100 2    60   ~ 0
HD-
Text Label 2450 5800 2    60   ~ 0
HD+
Wire Wire Line
	2250 5800 2450 5800
Wire Wire Line
	2250 6100 2450 6100
Wire Wire Line
	5200 4500 5200 4600
Wire Wire Line
	4500 4600 5200 4600
$Comp
L nk_fido2:R R7
U 1 1
P 4050 3200
F 0 "R7" V 4130 3200 50  0000 C CNN
F 1 "4K7" V 4050 3200 50  0000 C CNN
F 2 "Resistor_SMD:R_0402_1005Metric" V 3980 3200 50  0001 C CNN
F 3 "http://www.vishay.com/docs/20035/dcrcwe3.pdf" H 4050 3200 50  0001 C CNN
F 4 "Vishay Dale" H 4050 3200 60  0001 C CNN "MFG Name"
F 5 "?" H 4050 3200 60  0001 C CNN "MFG Part Num"
F 6 "?" H 4050 3200 60  0001 C CNN "Distributer PN"
F 7 "?" H 4050 3200 60  0001 C CNN "Distributer Link"
	1    4050 3200
	-1   0    0    1   
$EndComp
$Comp
L nk_fido2:R R3
U 1 1
P 3850 3200
F 0 "R3" V 3930 3200 50  0000 C CNN
F 1 "4K7" V 3850 3200 50  0000 C CNN
F 2 "Resistor_SMD:R_0402_1005Metric" V 3780 3200 50  0001 C CNN
F 3 "http://www.vishay.com/docs/20035/dcrcwe3.pdf" H 3850 3200 50  0001 C CNN
F 4 "Vishay Dale" H 3850 3200 60  0001 C CNN "MFG Name"
F 5 "?" H 3850 3200 60  0001 C CNN "MFG Part Num"
F 6 "?" H 3850 3200 60  0001 C CNN "Distributer PN"
F 7 "?" H 3850 3200 60  0001 C CNN "Distributer Link"
	1    3850 3200
	-1   0    0    1   
$EndComp
Wire Wire Line
	4050 3350 4050 3400
Wire Wire Line
	3850 3500 3850 3350
Wire Wire Line
	4050 3050 4050 2900
Wire Wire Line
	4050 2900 3850 2900
Wire Wire Line
	3850 2900 3850 3050
Wire Wire Line
	3850 2900 3850 2800
Connection ~ 3850 2900
$Comp
L nk_fido2:+3V3 #+3V07
U 1 1
P 3850 2700
F 0 "#+3V07" H 3850 2700 50  0001 C CNN
F 1 "+3V3" H 3700 2750 59  0000 L CNN
F 2 "" H 3850 2700 50  0001 C CNN
F 3 "" H 3850 2700 50  0001 C CNN
	1    3850 2700
	1    0    0    -1  
$EndComp
Wire Wire Line
	3850 3500 4600 3500
Wire Wire Line
	4600 3400 4050 3400
NoConn ~ 3050 5750
Text Label 4600 4600 0    60   ~ 0
Button_reset
NoConn ~ 4600 3300
NoConn ~ 5300 4500
NoConn ~ 5600 4500
NoConn ~ 5700 4500
Wire Wire Line
	5300 2150 4950 2150
$Comp
L nk_fido2:CLMVC-FKA-CL1D1L71BB7C3C3 D2
U 1 1
P 7300 2950
F 0 "D2" V 7300 3150 59  0000 C CNN
F 1 "CLMVC-FKA-CL1D1L71BB7C3C3" V 6900 3400 59  0000 C CNN
F 2 "footprints:LED_Cree-PLCC4_2x2mm_CW" H 7300 2950 50  0001 C CNN
F 3 "" H 7300 2950 50  0001 C CNN
	1    7300 2950
	0    1    1    0   
$EndComp
$Comp
L nk_fido2:TouchPAD P2
U 1 1
P 4100 5550
F 0 "P2" H 4400 5900 60  0000 C CNN
F 1 "TouchPAD_WE_3029040030030" H 3750 5800 60  0000 C CNN
F 2 "footprints:TouchPad" H 4100 5550 60  0001 C CNN
F 3 "" H 4100 5550 60  0001 C CNN
	1    4100 5550
	-1   0    0    -1  
$EndComp
Wire Wire Line
	4450 5550 4450 6100
Connection ~ 4450 6100
$EndSCHEMATC
